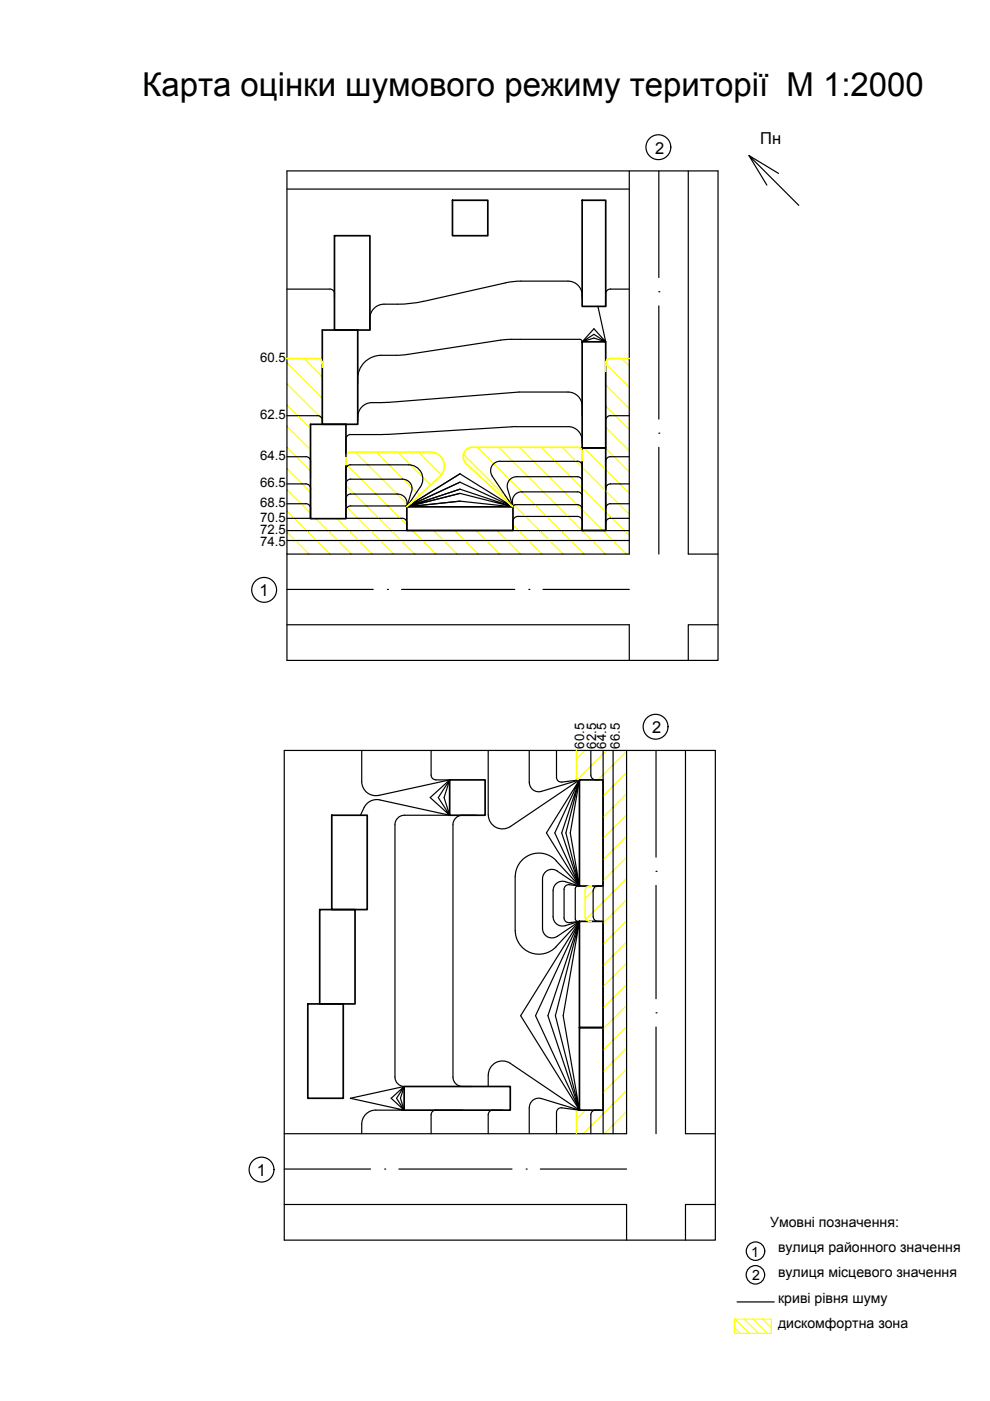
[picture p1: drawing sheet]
<svg xmlns="http://www.w3.org/2000/svg" width="210mm" height="297mm" viewBox="0 0 210 297" stroke-linecap="round" stroke-linejoin="round" font-family="sans-serif">
<!-- layer: 0 -->
<g fill="none" stroke="#000" stroke-width=".36">
<path d="M70.9 50h7.5v20h-7.5zM95.9 42.5h7.5v7.5h-7.5zM123.4 42.5h5v22.5h-5zM68.3 70h7.5v20h-7.5zM123.4 72.5h5v22.5h-5zM65.8 90h7.5v20h-7.5zM123.4 95h5v17.5h-5zM86.3 107.5h22.5v5h-22.5zM70.3 172.8h7.6v20h-7.6zM95.3 165.4h7.6v7.4h-7.6zM122.9 165.4h5v22.5h-5zM67.8 192.8h7.5v20.1h-7.5z"/>
<path d="M122.9 195.3h5v22.6h-5zM65.3 212.9h7.5v20h-7.5zM122.9 217.9h5v17.5h-5zM85.7 230.4h22.5v5h-22.5z"/>
</g>
<g fill="none" stroke="#ff0" stroke-width=".25">
<path d="M60.8 76.9l7.5 7.5M64.5 76l3.8 3.9M128.4 77.1l5 5M131.8 76l1.6 1.6M60.8 99.3l5 5.1M60.8 94.8l5 5.1M60.8 85.9l5 5M60.8 81.4l7.5 7.5M60.8 90.4l5 5M73.3 98.4l13 12.9M75.3 95.9l11.3 11.2M79.8 95.9l9.1 9.1"/>
<path d="M84.3 95.8l7 7M88.8 95.8l4.8 4.9M98.2 96.3l21.2 21.2M101.2 94.8l22.7 22.7M105.7 94.8l22.7 22.7M110.2 94.8l22.6 22.7M114.7 94.8l18.7 18.8M119.2 94.8l14.2 14.3M123.8 95l9.6 9.6M128.3 95l5.1 5.1M128.4 86.1l5 5M128.4 90.6l5 5"/>
<path d="M128.4 81.6l5 5M60.8 108.3l9.2 9.2M60.8 103.8l5 5M60.8 112.8l4.7 4.7M60.8 117.3l.2 .2M67 110l7.5 7.5M71.5 110l7.5 7.5M73.3 107.4l10.1 10.1M73.3 102.9l14.7 14.6M87.5 112.5l4.9 5M92 112.5l4.9 5M96.4 112.5l5 5"/>
<path d="M100.9 112.5l5 5M105.4 112.5l5 5M108.8 111.3l6.1 6.2M124 159.1l-1.8 1.9M128.6 159.1l-6.2 6.1M132.8 159.3l-6 6.1M132.8 163.8l-4.9 5M132.8 168.3l-4.9 4.9M132.8 172.8l-4.9 4.9M132.8 177.3l-4.9 4.9M126.8 187.9l-2.8 2.7M132.8 186.2l-8.6 8.7"/>
<path d="M132.8 181.8l-4.9 4.9M132.8 190.7l-4.9 5M132.8 195.2l-4.9 5M132.8 199.7l-4.9 5M132.8 204.2l-4.9 5M132.8 208.7l-4.9 5M132.8 213.2l-4.9 5M132.8 217.7l-4.9 5M124.1 235.4l-1.9 1.9M132.8 231.2l-9.2 9.2M132.8 226.7l-4.9 4.9M132.8 222.2l-4.9 4.9"/>
<path d="M132.8 235.6l-4.7 4.8M132.8 240.1l-.2 .3M155.9 279.7l3 3M157.8 279.7l3 3M159.7 279.7l3 3M161.6 279.7l1.9 1.9M155.7 281.5l1.3 1.2"/>
</g>
<!-- layer: 0 -->
<g fill="none" stroke="#000" stroke-width=".25">
<path d="M60.8 36.2h91.4v103.8h-91.4zM133.4 36.2v81.3h-72.6M139.7 36.2v22.6M145.9 36.2v81.3h6.3M158.8 33l6.3 3.8M162.6 39.2l-3.8-6.2 10.6 10.5M139.7 61.8h.1M139.7 64.9v24M139.7 91.8h.1M139.7 94.8v22.7M60.8 132.5h72.6v7.5M60.8 125h18.3"/>
<path d="M82.1 125h.1M85.1 125h24M112.1 125h.1M115.1 125h18.3M152.2 132.5h-6.3v7.5M60.3 159.1h91.4v103.8h-91.4zM132.8 159.1v81.3h-72.5M139.1 159.1v22.6M145.3 159.1v81.3h6.4M139.1 184.7h.1M139.1 187.7v24.1M139.1 214.7h.1"/>
<path d="M139.1 217.7v22.7M60.3 255.4h72.5v7.5M60.3 247.9h18.3M81.6 247.9h.1M84.6 247.9h23.9M111.6 247.9h.1M114.6 247.9h18.2M151.7 255.4h-6.4v7.5"/>
<circle cx="139.6" cy="31.2" r="2.64"/>
<circle cx="56" cy="125.1" r="2.64"/>
<circle cx="139" cy="154.1" r="2.64"/>
<circle cx="55.5" cy="248" r="2.64"/>
<circle cx="160.2" cy="270.3" r="1.96"/>
<circle cx="160.2" cy="265.3" r="1.96"/>
</g>
<g fill="none" stroke="#000" stroke-width=".25">
<path d="M60.8 40.1h72.6M60.8 61.3h9.1a1.01 1.01 0 0 1 1 1v.8M60.8 96.8h4.1a1.01 1.01 0 0 1 1 1M60.8 88.1h6.5M65.8 97.8v3.6M67.3 88.1a1.01 1.01 0 0 1 1.1 1M68.3 89.1v.9M128.4 97.8v10M128.4 89.1v5.9M129.4 88.1h4M129.4 88.1a1.01 1.01 0 0 0-1 1M133.4 96.8h-4a1.01 1.01 0 0 0-1 1"/>
<path d="M60.8 102.6h4.1a1.01 1.01 0 0 1 1 1l-.1 6.4M60.8 106.8h4.1a1.01 1.01 0 0 1 1 1M60.8 114.6h72.6M60.8 112.5h72.6M60.8 109.9h5M73.3 109.9h12a1.01 1.01 0 0 1 1 1M86.3 110.9v1.6M128.4 107.8v4.7M133.4 109.9h-4a1.01 1.01 0 0 0-1 1M133.4 106.8h-4a1.01 1.01 0 0 0-1 1M133.4 102.6h-4a1.01 1.01 0 0 0-1 1M103.5 159.1v13.7a3 3 0 0 0 4.7 2.4l14.7-9.8"/>
<path d="M112.2 159.1v6.8M118 159.1v5.7M125.3 159.1v5.2a1.01 1.01 0 0 0 1 1M127.9 159.1v81.3M130 159.1v81.3M118 164.8l.1 .6 .7 .4 4.1-.4M122.9 165.4l-8.1 2.4a2 2 0 0 1-2.6-1.9M126.3 165.4h.7M92.4 235.4h5.7M92.4 235.4a1.01 1.01 0 0 0-1 1v4M126.3 235.4h1M126.3 235.4a1.01 1.01 0 0 0-1 1v4"/>
<path d="M156.3 276h7.9"/>
</g>
<g fill="none" stroke="#000" stroke-width=".25">
<path d="M123.4 72.5l2.5-1.6 2.5 1.6-2.5-.8zM126.8 65l1.6 7.5-2.5-2.8-2.5 2.9-.1-.5-.4-.2h-12.6M73.3 99.5v2.1M73.3 99.5a1.01 1.01 0 0 1 1.1-1l12.2 .1a3 3 0 0 1 2.5 4.6M73.3 102.6v2.2M73.3 108.3v1.7M74.3 101.6h11.1a2 2 0 0 1 1.9 2.6M74.3 107.3h11.6M74.4 101.6a1.01 1.01 0 0 0-1.1 1M74.4 107.3a1.01 1.01 0 0 0-1.1 1M86 107.3l.3 .2M86.3 107.5h.1"/>
<path d="M86.3 106.9v.6M86.3 106.9a2 2 0 0 0-2-2.1l-9.9-.1a1.01 1.01 0 0 0-1.1 1v1.6M87.3 104.2l-1 3.3M97.5 100.5l11.3 7-11.3-5.3M97.5 103.7l11.3 3.8-11.3-2.9M97.5 100.5l-11.2 7 2.8-4.3M97.5 102.2l-11.2 5.3 11.2-3.8M97.5 104.6l-11.2 2.9 11.2-1.2M97.5 100.5l-11.2 7 11.2-5.3M97.5 103.7l-11.2 3.8 11.2-2.9M97.5 106.3l11.3 1.2M97.5 106.3l-11.2 1.2"/>
<path d="M76.7 159.1v6.6a3 3 0 0 0 3.6 2.9M91.4 159.1v5.2a1.01 1.01 0 0 0 1 1M77.2 171.2l-.8 1.6M80.3 168.6l15-3.2-4.1 3.7 4.1 3.7-2.4-3.7 2.4-3.7-1.1 3.7 1.1 3.7h-9.6M80.5 169.6a2.99 2.99 0 0 0-3.3 1.6M80.5 169.6l14.8 3.2M85.7 172.8a2 2 0 0 0-2 2v53.6a2 2 0 0 0 2 2M92.4 165.4h2.9M98 172.8h3M98 172.8a2 2 0 0 0-2 2v53.6a2 2 0 0 0 2 2M122.9 165.4l-2 11.2 2 11.3-2.9-11.3 2.9-11.2-3.8 11.2 3.8 11.3-5.3-11.3 5.3-11.2-7 11.2 7 11.3-5-5.4M109.2 197.3a5 5 0 0 0 3.2 4.7 5 5 0 0 0 5.5-1.3"/>
<path d="M117.3 194.3a2 2 0 0 0 2.6 2l3-1M117.9 182.5a5 5 0 0 0-5.5-1.3 5 5 0 0 0-3.2 4.7v11.4M118.1 198.5l4.8-3.2-12.5 20 12.5 20.1-14.7-10a2.99 2.99 0 0 0-4.7 2.5v2.5M119.6 188.6v6.3l.6 .6 .5 .1M119.9 186.9a2 2 0 0 0-2.6 1.9v5.6M119.9 186.9l3 1M122 188.4v6.4l.2 .5h.7M122.9 187.9h-.7l-.2 .5M122.9 187.9l-2.5-.3-.6 .4-.2 .6M122.9 187.9l-4.8-3.2a2 2 0 0 0-3.1 1.6v10.6a2 2 0 0 0 3.1 1.6M122.9 195.3l-6.7 20 6.7 20.1-9.4-20.1zM122.9 195.3l-3.5 20 3.5 20.1-5.1-20.1z"/>
<path d="M122.9 195.3l-5 5.4M122.9 195.3l-2.2 .3M79.7 235.4h6l-11.4-2.5 11.4-2.5-.8 2.5 .8 2.5M79.7 235.4a2.99 2.99 0 0 0-3 2.9v2.1M82.9 232.9l2.8-2.5-1.6 2.5 1.6 2.5zM98 230.4h2M104.5 235.4h2.1M104.5 235.4a1.01 1.01 0 0 0-1 1v4M112.2 234.8v5.6M112.2 234.8a1.99 1.99 0 0 1 2.6-1.9l8.1 2.5-3.8-.5-.8 .2-.3 .8v4.5"/>
</g>
<path d="M60.8 76h6.5M67.3 76a1.01 1.01 0 0 1 1.1 1M68.3 77v.9M133.4 76h-4a1.01 1.01 0 0 0-1 1v1.7M91.2 95.8l-16.8 .1a1.01 1.01 0 0 0-1.1 1v1.7M91.2 95.8a3 3 0 0 1 2.8 1.9 3 3 0 0 1-.7 3.3l-7 6.5M123.4 97.7l.1-1.9a1.01 1.01 0 0 0-1.1-1h-22.2a2 2 0 0 0-1.9 1.3 2 2 0 0 0 .5 2.2l10 9.2" fill="none" stroke="#ff0" stroke-width=".36"/>
<g fill="none" stroke="#000" stroke-width=".25">
<path d="M107.1 60l-17.3 3.9M110.4 59.6h10a3.1 3.1 0 0 1 3 3.6M110.4 59.6l-3.3 .4M89.8 63.9l-2 .4-2.8 .2a10.9 10.9 0 0 0-4.9 .3 3 3 0 0 0-1.7 2.7v2.5M110.3 71.9l-3.7 .2-20.8 3.1-5 .1a5.1 5.1 0 0 0-5 6.1M133.4 61.3h-4a1.01 1.01 0 0 0-1 1v2.7M82 92.1h-7.7a.97 .97 0 0 0-1 1v3.8M82.2 85.3l27.9-2.2h10.3a2.99 2.99 0 0 1 3 3v2M82.2 85.3h-.8a6.8 6.8 0 0 0-4.4 .7 3.3 3.3 0 0 0-1.2 3.2M109.5 90.5h10.9M109.5 90.4l-27.5 1.7M120.4 90.4a3.1 3.1 0 0 1 3 3.5"/>
<path d="M104.3 100.9l4.5 6.6M104.4 100.9a1.98 1.98 0 0 1 1.6-3.1h16.4a1.01 1.01 0 0 1 1.1 1l-.1 2.3M107.6 103.7l1.2 3.8M107.6 103.7a2 2 0 0 1 1.9-2.6h12.9a1.01 1.01 0 0 1 1.1 1l-.1 2.2M108.8 112.5v-2a1.01 1.01 0 0 1 1-1h12.6a1.01 1.01 0 0 1 1.1 1l-.1 2M109.3 107h13.1a1.01 1.01 0 0 1 1.1 1l-.1 1.5M109.3 107l-.3 .1-.2 .4M123.4 107l.1-1.7a1.01 1.01 0 0 0-1.1-1h-11.8a1.97 1.97 0 0 0-1.9 2.2l.1 1M125.8 194.3a1.12 1.12 0 0 0 1.5 1M127.6 187.9l-.8-.1a1.01 1.01 0 0 0-1 1v5.6"/>
</g>
<path d="M122.2 159.1v5.7l.2 .5h.3M122.7 165.4h.2M124 194.3a1.06 1.06 0 0 0 1.4 1M125.5 187.9a1.11 1.11 0 0 0-1.5 .9v5.6M122.7 235.4h.2M122.7 235.4l-.4 .2-.1 .2v4.6" fill="none" stroke="#ff0" stroke-width=".3"/>
<path d="M155.7 279.7h7.8v3h-7.8z" fill="none" stroke="#ff0" stroke-width=".25"/>
<text font-size="7" x="30.1" y="20.3">Карта оцінки шумового режиму території М 1:2000</text>
<g font-size="3.5">
<text x="138.9" y="32.6">2</text>
<text x="161.2" y="30.5">Пн</text>
<text x="55" y="126.4">1</text>
<text x="138.3" y="155.4">2</text>
<text x="54.5" y="249.3">1</text>
</g>
<g font-size="3">
<text x="163.3" y="260.1">Умовні позначення:</text>
<text x="159.3" y="266.5">1</text>
<text x="165" y="265.5">вулиця районного значення</text>
<text x="159.5" y="271.5">2</text>
<text x="165" y="270.8">вулиця місцевого значення</text>
<text x="165" y="276.2">криві рівня шуму</text>
<text x="165" y="281.6">дискомфортна зона</text>
</g>
<g font-size="2.8">
<text x="55.2" y="76.8">60.5</text>
<text x="55.2" y="88.9">62.5</text>
<text x="55.2" y="97.6">64.5</text>
<text x="55.2" y="107.6">68.5</text>
<text x="55.2" y="103.4">66.5</text>
<text x="55.2" y="113.2">72.5</text>
<text x="55.2" y="110.6">70.5</text>
<text x="55.1" y="115.7">74.5</text>
<text x="123.8" y="158.7" transform="rotate(-90 123.8 158.7)">60.5</text>
<text x="126.4" y="158.7" transform="rotate(-90 126.4 158.7)">62.5</text>
<text x="128.5" y="158.7" transform="rotate(-90 128.5 158.7)">64.5</text>
<text x="131.4" y="158.7" transform="rotate(-90 131.4 158.7)">66.5</text>
</g>
</svg>
